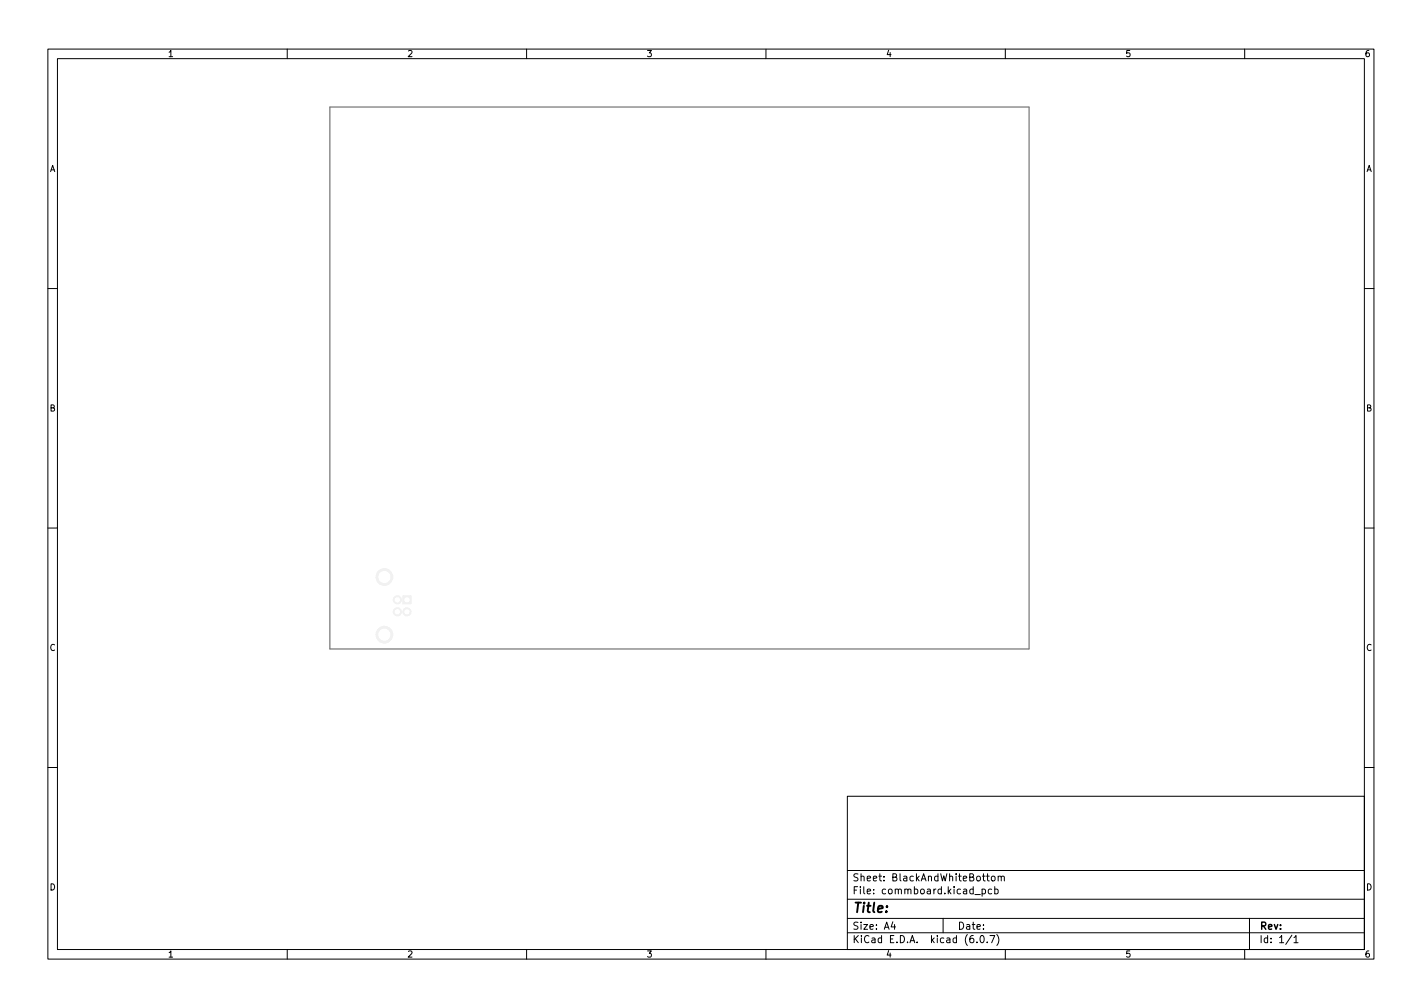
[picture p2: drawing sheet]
<svg xmlns="http://www.w3.org/2000/svg" width="297mm" height="210mm" viewBox="0 0 297 210" stroke-linecap="round" stroke-linejoin="round" font-family="sans-serif">
<g fill="none" stroke="#000" stroke-width=".21">
<path d="M10 10.2h277v190.1h-277zM12 12.2h273v186.1h-273zM60 10.2v2M110 10.2v2M160 10.2v2M210 10.2v2M260 10.2v2M10 60.2h2M285 60.2h2M10 110.2h2M285 110.2h2M10 160.2h2"/>
<path d="M177 166.3h108v32h-108zM285 160.2h2M60 198.3v2M110 198.3v2M160 198.3v2M177 194.8h108M177 191.8h108M177 187.8h108M177 181.8h108M186.5 192.5l-.4 1h1M186.9 193v1M197 191.8v3"/>
<path d="M203.6 186.8h1.2M204.1 196.7v.1M204.9 195.4l.2-.1a.8 .8 0 0 1 .5 .8 .8 .8 0 0 1-.5 .7 1 1 0 0 1-.2-1.4zM205.1 185.7l.5-.1 .3 .3-.2 .7h-.6M205.1 185.6v1.5M206.1 182.9h.5M206.2 196.7v.1M206.3 182.4v1.3l.3 .2M206.8 195.3h1l-.7 1.5M207.1 185.7l-.4-.1-.3 .3 .2 .7h.5M207.1 183.1l.3-.2 .4 .2 .1 .5-.2 .3h-.3l-.3-.1zM207.8 185.7l.4-.1 .3 .3-.1 .7h-.6"/>
<path d="M207.8 185.1v1.5M208.2 195.1a1.72 1.72 0 0 1 0 2.3M208.5 183.1l.2-.2 .4 .1v.9M208.5 182.9v1M209.1 183.1l.3-.2 .3 .1 .1 .9M210 198.3v2M260 198.3v2M261 191.8v6.5M269.9 195.3l-1.3 1.9M270.3 195.8l.4-.5v1.5M270.3 196.8h.8"/>
</g>
<g fill="#f0f0f0" stroke="#f0f0f0" stroke-width=".21">
<path d="M84.2 124.4h1.7v1.7h-1.7z"/>
<circle cx="85" cy="127.7" r=".85"/>
<circle cx="83" cy="127.7" r=".85"/>
<circle cx="83" cy="125.2" r=".85"/>
<circle cx="80.3" cy="120.5" r="1.75"/>
<circle cx="80.3" cy="132.5" r="1.75"/>
</g>
<g fill="#fff" stroke="#fff" stroke-width=".21">
<circle cx="85" cy="125.2" r=".46"/>
<circle cx="85" cy="127.7" r=".46"/>
<circle cx="83" cy="127.7" r=".46"/>
<circle cx="83" cy="125.2" r=".46"/>
<circle cx="80.3" cy="120.5" r="1.17"/>
<circle cx="80.3" cy="132.5" r="1.17"/>
</g>
<path d="M68.9 22.3h146.1v113.2h-146.1z" fill="none" stroke="#575757" stroke-width=".21"/>
<text font-size="2.8" x="178" y="190.6">Title:</text>
<g font-size="2.1">
<text x="178" y="184">Sheet: BlackAndWhiteBottom</text>
<text x="178" y="186.7">File: commboard.kicad_pcb</text>
<text x="178" y="196.9">KiCad E.D.A. kicad (6.0.7)</text>
<text x="178" y="194.1">Size: A4</text>
<text x="200" y="194.1">Date:</text>
<text x="263" y="194.1">Rev:</text>
<text x="263" y="196.9">Id: 1/1</text>
</g>
<g font-size="1.8">
<text x="35" y="11.9">1</text>
<text x="85" y="11.9">2</text>
<text x="135" y="11.9">3</text>
<text x="185" y="11.9">4</text>
<text x="235" y="11.9">5</text>
<text x="285" y="11.9">6</text>
<text x="10.3" y="35.9">A</text>
<text x="285.3" y="35.9">A</text>
<text x="10.3" y="85.9">B</text>
<text x="285.3" y="85.9">B</text>
<text x="10.3" y="135.9">C</text>
<text x="285.3" y="135.9">C</text>
<text x="10.3" y="185.9">D</text>
<text x="285.3" y="185.9">D</text>
<text x="35" y="199.9">1</text>
<text x="85" y="199.9">2</text>
<text x="135" y="199.9">3</text>
<text x="185" y="199.9">4</text>
<text x="235" y="199.9">5</text>
<text x="285" y="199.9">6</text>
</g>
</svg>
